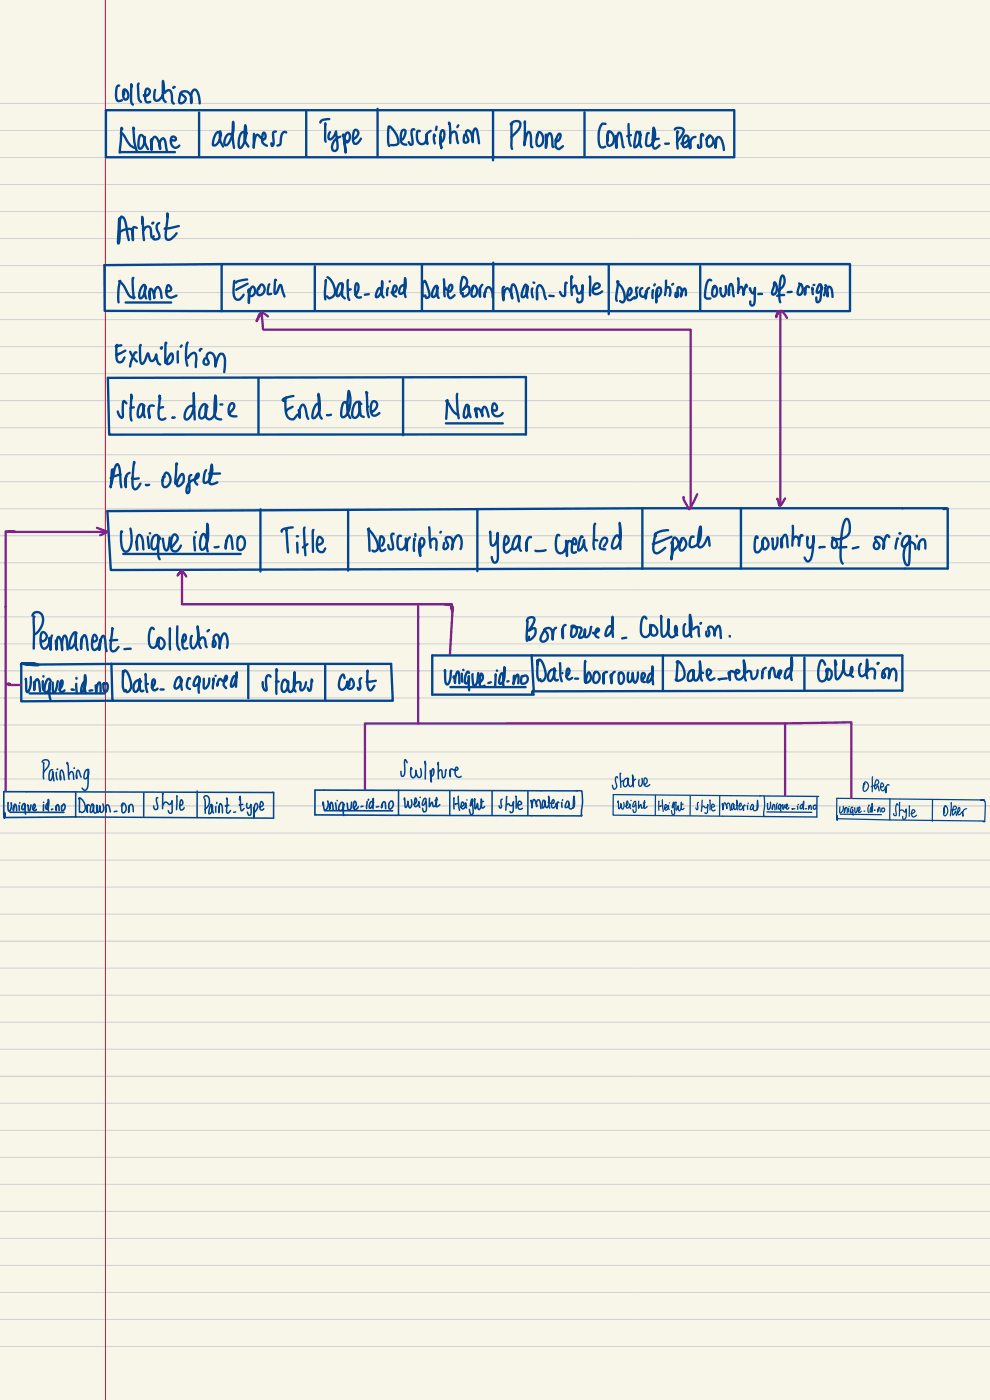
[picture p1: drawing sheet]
<svg xmlns="http://www.w3.org/2000/svg" width="210mm" height="297mm" viewBox="0 0 210 297" stroke-linecap="round" stroke-linejoin="round" font-family="sans-serif">
<path d="M0 0h210v297h-210z" fill="#f7f6e8"/>
<g fill="none" stroke="#d0d2d3" stroke-width=".21">
<path d="M-.1 27.7h210.1M-.1 21.9h210.1M-.1 39.1h210.1M-.1 33.4h210.1M-.1 56.3h210.1M-.1 50.6h210.1M-.1 44.9h210.1M-.1 79.3h210.1M-.1 73.5h210.1M-.1 67.8h210.1M-.1 62.1h210.1M-.1 85h210.1"/>
<path d="M-.1 96.5h210.1M-.1 90.7h210.1M-.1 113.7h210.1M-.1 107.9h210.1M-.1 102.2h210.1M-.1 119.4h210.1M-.1 136.6h210.1M-.1 130.9h210.1M-.1 125.1h210.1M-.1 142.3h210.1M-.1 159.5h210.1M-.1 153.8h210.1"/>
<path d="M-.1 148.1h210.1M-.1 171h210.1M-.1 165.3h210.1M-.1 176.7h210.1M-.1 199.7h210.1M-.1 193.9h210.1M-.1 188.2h210.1M-.1 182.5h210.1M-.1 216.9h210.1M-.1 211.1h210.1M-.1 205.4h210.1M-.1 228.3h210.1"/>
<path d="M-.1 222.6h210.1M-.1 239.8h210.1M-.1 234.1h210.1M-.1 257h210.1M-.1 251.2h210.1M-.1 245.5h210.1M-.1 279.9h210.1M-.1 274.2h210.1M-.1 268.4h210.1M-.1 262.7h210.1M-.1 285.6h210.1"/>
</g>
<path d="M22.3 0l.1 297.1" fill="none" stroke="#d21e3f" stroke-width=".21"/>
<g fill="none" stroke="#03468f" stroke-width=".5">
<path d="M22.5 23.4h133.3v10h-133.3zM25.5 32.3h11.6M42.2 23.9v9.2M65 23.5v9.7M80.1 23.1v10.2M104.6 23.5v10.5M124 23.8v9.5M47 56l-24.9 .2 .1 9.8h24.8M47 56h133.3v10h-133.3zM66.8 56.5v9.3M89.5 56.2v9.6M104.6 55.7v10.3"/>
<path d="M129.1 56.2v10.5M148.5 56.5v9.4M26.6 64.2h9.7M22.9 80.2l88.7-.2v12.2h-88.4zM54.8 80.3v11.6M85.5 80.3v12M94.6 89.8h12.1M26.1 117.5h25M55.2 108v13.2M73.9 108.1v13M101.3 108.3v12.9M191.4 107.8h-55.1l-113.5 .6 .7 12.5 168.5-.3"/>
<path d="M112.8 139l.4 7.7 78.2-.2v-7.5h-99.7v8.4h21.5M140.6 139v7.5M170.6 139.5v6.8M4.5 141v7.8l19.3-.1M6.3 147.1h15.9M7.9 140.9l-3.4-.1 3.1 .2-2.1-.2-.8-.1 1.8 .3 1.7 .1-.7-.2-2.6-.1h2.6h-.8h-2l-.3 .2M23.6 140.8h59.4l.3 7.9h-59.5zM23.6 140.8l-16.5 .2M52.7 141.1v7M69 141.2v7.2M95.5 145.8h16"/>
</g>
<path d="M16 173.3l42 .3M16.1 168l41.9 .1M95.4 167.8v5M104.4 167.9v5.1M122.5 167.8l-38-.1v5.3l38.9 .1" fill="none" stroke="#03468f" stroke-width=".32"/>
<path d="M146.4 168.9v4.1M152.7 168.8l-.1 4.3M161.3 168.9l-31.2-.3-.1 4.3 32 .3" fill="none" stroke="#03468f" stroke-width=".27"/>
<path d="M131.7 164.1l-.1-.1-.1 .4 .2 2.6M162 173.2l11.3 .1M162.1 168.9l11.6 .1M162.7 172.2l9.5 .1" fill="none" stroke="#03468f" stroke-width=".29"/>
<path d="M177.5 173.3l.1 .7v-1v.8v-.1l11.1 .2M177.5 169.4l30.9 .3M178.3 172.7l8.7 .1M188.8 169.5l-.1 4.4 20 .3M197.8 169.6v4.6" fill="none" stroke="#03468f" stroke-width=".26"/>
<path d="M2.1 172.3h11.5M5.6 168h-4.8v4.9M16 173.3l-14.9 .1M68.8 172h14.5M84.5 167.7l-17.7-.1v5.3l17.7 .1" fill="none" stroke="#03468f" stroke-width=".35"/>
<path d="M55.9 69.9h90.6v37.8M165.5 66.1v41.1M1.2 112.7v55M2.6 112.8h20.3M38.6 121v7.2h56.7M88.7 128.6v24.9h-11.3v13.9M95.8 129.4v-1.2l.1 .8-.1-.8h-1.6l1.4 .1-.8-.1a1.06 1.06 0 0 1 1.3 1l-.2 .7M96 129.3l-.6 9.5M88.7 153.5h77.8v15.1M166.5 153.5l14.1-.3v16" fill="none" stroke="#82218b" stroke-width=".5"/>
<text font-size="12" fill="#82218b" x="138.2" y="116">Epoch</text>
<text font-size="11.6" fill="#82218b" x="159.8" y="116.6">country-of-origin</text>
<text font-size="9.8" fill="#82218b" x="1.1" y="120.2">-Uniqueid-no</text>
<text font-size="9.7" fill="#03468f" x="8.8" y="170.2">Painting</text>
<text font-size="8.1" fill="#03468f" x="16.7" y="170.7">drawn-on</text>
<text font-size="8" fill="#82218b" x="160.6" y="65.8">-of-origin</text>
<text font-size="7.8" fill="#03468f" x="183.1" y="172.1">tesble</text>
<g font-size="7.5" fill="#03468f">
<text x="103.7" y="117.8">year-created</text>
<text x="6.6" y="136.7">Permanent</text>
</g>
<text font-size="7.2" fill="#03468f" x="129.8" y="170.8">age</text>
<text font-size="6.4" fill="#03468f" x="67.7" y="31.1">Type</text>
<text font-size="6.2" fill="#03468f" x="178" y="171.6">unique</text>
<text font-size="6.1" fill="#03468f" x="23.2" y="103.4">Art-Object</text>
<g font-size="5.8" fill="#03468f">
<text x="24.8" y="50.5">Artist</text>
<text x="24.3" y="77.8">Exhibition</text>
</g>
<g font-size="5.5" fill="#03468f">
<text x="108.1" y="30.6">Phone</text>
<text x="59.7" y="87.9">End-dale</text>
<text x="77.8" y="116.9">Description</text>
</g>
<text font-size="5.4" fill="#03468f" x="59.4" y="116.8">Title</text>
<text font-size="5.3" fill="#03468f" x="149.3" y="63.8">Country</text>
<text font-size="5.2" fill="#03468f" x="103.3" y="146.2">id.no.</text>
<g font-size="5.1" fill="#03468f">
<text x="44.9" y="30.5">address</text>
<text x="106.4" y="63.2">main-style</text>
</g>
<g font-size="5" fill="#03468f">
<text x="82.1" y="30.5">Description</text>
<text x="126.7" y="30.7">Contact.</text>
<text x="24.7" y="88.2">start date</text>
</g>
<g font-size="4.9" fill="#03468f">
<text x="25.1" y="31.4">Name</text>
<text x="24.8" y="63.2">Name</text>
<text x="94.4" y="87.9">Name</text>
<text x="111.4" y="135.2">Borrowed. Collection.</text>
<text x="43.1" y="172.5">Paint.type</text>
</g>
<g font-size="4.8" fill="#03468f">
<text x="55.5" y="146.3">status</text>
<text x="113.7" y="144.3">Date-borrowed</text>
</g>
<g font-size="4.7" fill="#03468f">
<text x="143.1" y="143.6">Date-returned</text>
<text x="112.5" y="172.1">materials</text>
</g>
<g font-size="4.6" fill="#03468f">
<text x="24.4" y="21.3">collection</text>
<text x="49.3" y="63.4">Epoch</text>
<text x="31.3" y="137">Collection</text>
</g>
<text font-size="4.6" fill="#82218b" x="1.3" y="147.6">-unique</text>
<text font-size="4.5" fill="#03468f" x="68.6" y="62.8">Date-died DateBorn</text>
<g font-size="4.4" fill="#03468f">
<text x="142.9" y="31">Person</text>
<text x="130.4" y="63.4">Description</text>
</g>
<g font-size="4.3" fill="#03468f">
<text x="173.3" y="143.8">collection</text>
<text x="25.8" y="146.1">Dateacquired</text>
<text x="84.9" y="165">Sculpture</text>
</g>
<g font-size="4.1" fill="#03468f">
<text x="94.1" y="145.7">unique</text>
<text x="200" y="173.5">other</text>
</g>
<g font-size="3.9" fill="#03468f">
<text x="71.6" y="145.8">cost</text>
<text x="161" y="172.4">uniare-idno</text>
</g>
<text font-size="3.8" fill="#03468f" x="32.4" y="171.8">style</text>
<g font-size="3.6" fill="#03468f">
<text x="14.9" y="146.4">idno</text>
<text x="96.1" y="172.2">Height</text>
</g>
<text font-size="3.4" fill="#82218b" x="54.2" y="69.2">↑</text>
<text font-size="3.2" fill="#03468f" x="105.7" y="171.8">style</text>
<text font-size="3.1" fill="#03468f" x=".7" y="173">unia</text>
<g font-size="3" fill="#03468f">
<text x="68.3" y="172.5">unique</text>
<text x="139.6" y="172.4">Height</text>
</g>
<text font-size="2.9" fill="#03468f" x="85.6" y="171.7">weight</text>
<text font-size="2.6" fill="#03468f" x="147.5" y="172.1">style</text>
<text font-size="2.2" fill="#03468f" x="76.4" y="171.3">idno</text>
<text font-size="2.1" fill="#03468f" x="153.1" y="171.6">material</text>
</svg>
